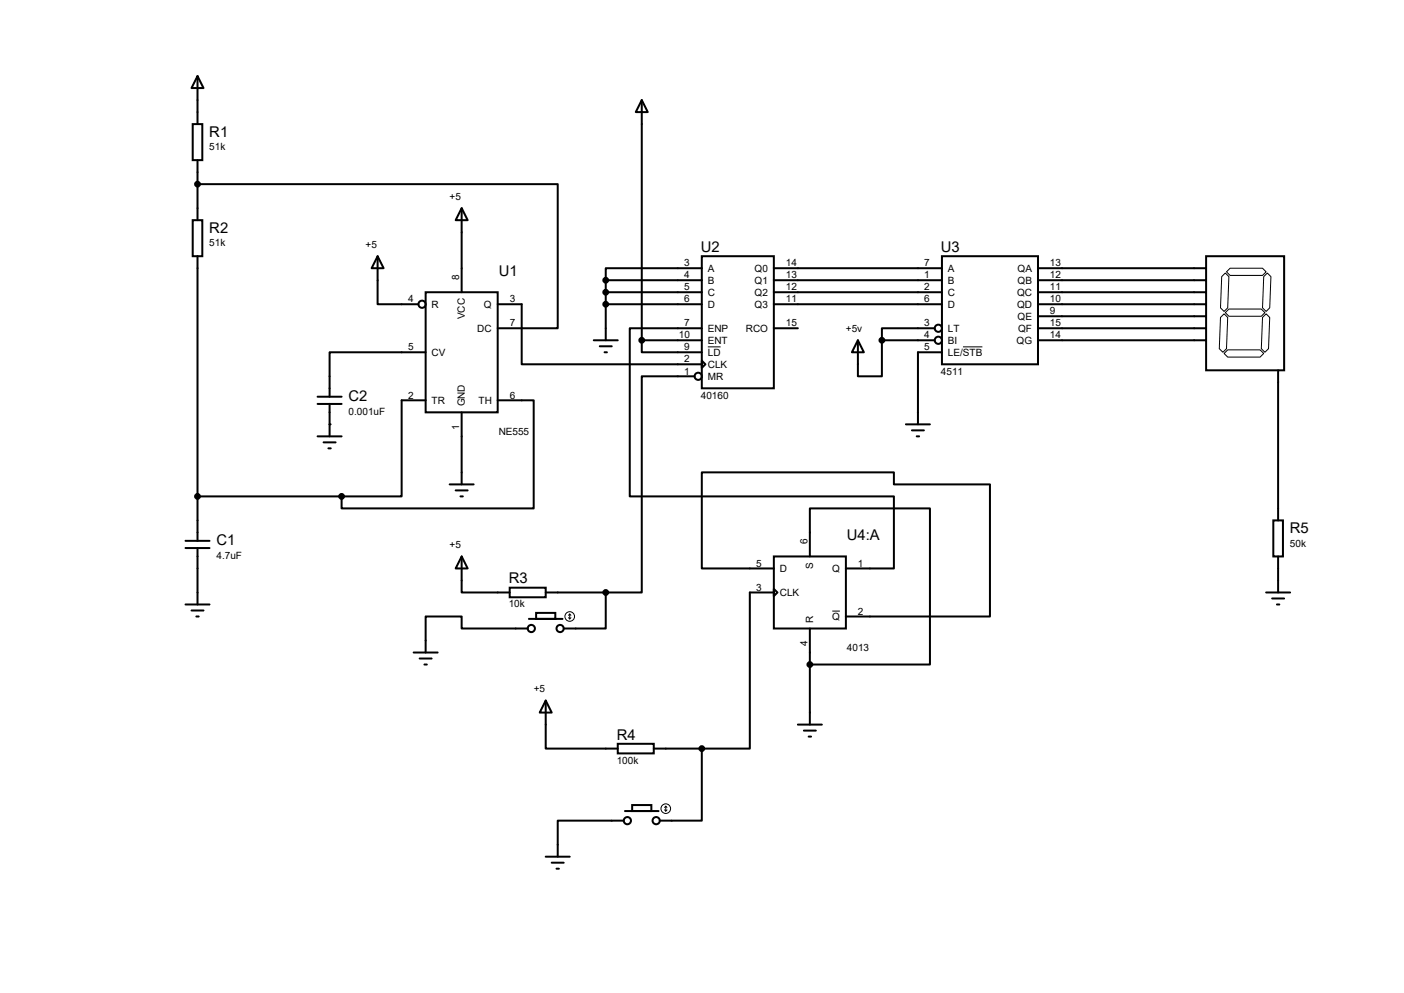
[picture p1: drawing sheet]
<svg xmlns="http://www.w3.org/2000/svg" width="297mm" height="210mm" viewBox="0 0 297 210" stroke-linecap="round" stroke-linejoin="round" font-family="sans-serif">
<g fill="none" stroke="#000" stroke-width=".42">
<path d="M41.8 16.1l1.3 2.5h-2.6zM41.8 16.1v10.1M40.8 26.2h2v7.7h-2zM41.8 38.9h76.2v30.5h-12.7M41.8 33.9v12.7M135.8 21.2l1.2 2.5h-2.5zM135.8 21.2v50.8M40.8 46.6h2v7.6h-2zM41.8 54.2v60.2M79.9 54.2l1.3 2.5h-2.6zM79.9 54.2v10.1h8.6M97.7 44l1.2 2.6h-2.5z"/>
<path d="M97.7 44v17.8M128.1 59.3h20.4M128.1 59.3v12.7M148.5 54.2h15.2v27.9h-15.2zM148.5 56.7h-20.4v2.6M163.7 56.7h35.6M163.7 59.3h35.6M199.3 54.2h20.3v22.8h-20.3zM219.6 56.7h35.5M219.6 59.3h35.5M255.1 54.2h16.6v24.1h-16.6zM90 61.8h15.3v25.4h-15.3z"/>
<path d="M90 74.5h-20.3v9.4M105.3 64.3h5.1v12.7h38.1M125.6 72h5.1M126.9 73.2h2.5M127.9 74.5h.5M128.1 61.8h20.4M128.1 64.3h20.4M135.8 72v2.5h12.7M135.8 72h12.7M146.9 79.6h-11.1v45.7h-7.7M148.5 76.3l.7 .7-.7 .8zM148.5 69.4h-15.3v35.6h55.9v15.2h-10.2"/>
<path d="M163.7 61.8h35.6M163.7 64.3h35.6M163.7 69.4h5.1M181.5 72l1.3 2.5h-2.6zM181.5 72v7.6h5.1v-7.6M186.6 72h11.1M197.7 69.4h-11.1v2.6M199.3 74.5h-5.1v15.2M219.6 61.8h35.5M219.6 64.3h35.5M219.6 66.9h35.5M219.6 69.4h35.5"/>
<path d="M219.6 72h35.5M270.4 78.3v31.8M67.2 92.3h5.1M67.2 85.4h5.1M67.2 83.9h5.1M68.5 93.6h2.5M69.5 94.8h.5M69.7 85.4v6.9M90 84.7h-5v20.3h-12.7M97.7 87.2v15.2M105.3 84.7h7.6v22.8h-40.6v-2.5M191.6 89.7h5.1"/>
<path d="M192.9 91h2.6M193.9 92.3h.5M39.2 115.9h5.1M39.2 114.4h5.1M41.8 115.9v11.9M41.8 105h30.5M95.1 102.4h5.1M96.4 103.7h2.5M97.4 105h.5M97.7 117.7l1.2 2.5h-2.5zM97.7 117.7v7.6h10.1M163.7 117.7h15.2v15.2h-15.2z"/>
<path d="M171.3 117.7v-10.2h25.4v33h-25.4M269.4 110.1h2v7.6h-2zM270.4 117.7v7.6M39.2 127.8h5.1M40.5 129.1h2.6M41.5 130.4h.5M87.5 138h5.1M88.8 139.3h2.5M107.8 124.3h7.6v2h-7.6zM111.6 132.9h-13.9v-2.5h-7.7v7.6M111.9 130.9h7.1M113.4 129.6h4.1v1.3h-4.1z"/>
<path d="M115.4 125.3h12.7M128.1 125.3v7.6h-8.8M163.7 124.5l.8 .8-.8 .8zM163.7 120.2h-15.2v-20.3h40.6v2.5h20.3v28h-30.5M163.7 125.3h-5.1v33h-10.1M171.3 132.9v20.3M267.8 125.3h5.1M269.1 126.6h2.6M270.1 127.8h.5M89.8 140.5h.5M115.4 148.2l1.3 2.5h-2.5zM115.4 148.2v10.1h15.3"/>
<path d="M130.7 157.3h7.6v2h-7.6zM138.3 158.3h10.2M148.5 158.3v15.3h-8.9M168.8 153.2h5.1M170.1 154.5h2.5M171.1 155.8h.5M132 173.6h-14v7.6M132.2 171.5h7.1M133.7 170.3h4.1v1.2h-4.1zM115.4 181.2h5.1M116.7 182.5h2.6M117.7 183.7h.5"/>
<circle cx="89.3" cy="64.3" r=".76"/>
<circle cx="147.7" cy="79.6" r=".76"/>
<circle cx="198.5" cy="69.4" r=".76"/>
<circle cx="198.5" cy="72" r=".76"/>
<circle cx="112.4" cy="132.9" r=".76"/>
<circle cx="118.5" cy="132.9" r=".76"/>
<circle cx="132.7" cy="173.6" r=".76"/>
<circle cx="138.8" cy="173.6" r=".76"/>
</g>
<circle cx="69.7" cy="89.7" r=".21" fill="#000"/>
<g fill="none" stroke="#000" stroke-width=".21">
<path d="M258.4 58.5l.8-.8 .8 .8-.3 6.6-.7 .8-.8-.8zM260.2 56.7h6.9l.7 .8-.7 .8h-6.9l-.7-.8zM267.3 58.5l.8-.8 .8 .8-.3 6.6-.8 .8-.7-.8zM149.7 73.4h2.7M203.7 73.4h4.1M259 74.8l.7-.8h6.9l.7 .8-.7 .7h-6.9zM259 66.4l.7 .7-.2 6.6-.8 .8-.8-.8 .3-6.6zM259.2 66.1l.8-.7h6.8l.8 .7-.8 .8h-6.8zM267.1 67.1l.7-.7 .8 .7-.2 6.6-.8 .8-.8-.8zM120.3 130.6l.2 .3M120.5 129.9v1M120.5 129.9l-.2 .2"/>
<path d="M120.5 129.9l.3 .2M120.8 130.6l-.3 .3M176.1 129.2h1.6M140.6 171.3l.2 .2M140.8 170.5v1M140.8 170.5l-.2 .3M140.8 170.5l.3 .3M141.1 171.3l-.3 .2"/>
<circle cx="120.5" cy="130.4" r="1.02"/>
<circle cx="140.8" cy="171" r="1.02"/>
</g>
<g fill="#000" stroke="#000" stroke-width=".42">
<circle cx="41.8" cy="38.9" r=".51"/>
<circle cx="128.1" cy="59.3" r=".51"/>
<circle cx="128.1" cy="61.8" r=".51"/>
<circle cx="128.1" cy="64.3" r=".51"/>
<circle cx="135.8" cy="72" r=".51"/>
<circle cx="186.6" cy="72" r=".51"/>
<circle cx="41.8" cy="105" r=".51"/>
<circle cx="72.3" cy="105" r=".51"/>
<circle cx="128.1" cy="125.3" r=".51"/>
<circle cx="148.5" cy="158.3" r=".51"/>
<circle cx="171.3" cy="140.5" r=".51"/>
</g>
<g font-size="3.1">
<text x="44.3" y="28.9">R1</text>
<text x="44.3" y="49.2">R2</text>
<text x="148.3" y="53.3">U2</text>
<text x="199.1" y="53.3">U3</text>
<text x="105.5" y="58.4">U1</text>
<text x="73.7" y="84.8">C2</text>
<text x="272.9" y="112.7">R5</text>
<text x="45.8" y="115.2">C1</text>
<text x="179.2" y="114.3">U4:A</text>
<text x="107.6" y="123.4">R3</text>
<text x="130.5" y="156.4">R4</text>
</g>
<g font-size="2.1">
<text x="44.3" y="31.8">51k</text>
<text x="95.1" y="42.2">+5</text>
<text x="44.3" y="52.1">51k</text>
<text x="77.3" y="52.4">+5</text>
<text x="97.2" y="59.3" transform="rotate(-90 97.2 59.3)">8</text>
<text x="144.7" y="56.3">3</text>
<text x="144.7" y="58.9">4</text>
<text x="149.7" y="57.5">A</text>
<text x="159.6" y="57.5">Q0</text>
<text x="166.2" y="56.3">14</text>
<text x="166.2" y="58.9">13</text>
<text x="195.5" y="56.3">7</text>
<text x="195.5" y="58.9">1</text>
<text x="200.5" y="57.5">A</text>
<text x="215.3" y="57.5">QA</text>
<text x="222.1" y="56.3">13</text>
<text x="222.1" y="58.9">12</text>
<text x="86.3" y="64">4</text>
<text x="91.3" y="65.1">R</text>
<text x="102.4" y="65.1">Q</text>
<text x="107.8" y="64">3</text>
<text x="144.7" y="61.4">5</text>
<text x="144.7" y="64">6</text>
<text x="149.7" y="60">B</text>
<text x="149.7" y="62.6">C</text>
<text x="149.7" y="65.1">D</text>
<text x="159.6" y="60">Q1</text>
<text x="159.6" y="62.6">Q2</text>
<text x="159.6" y="65.1">Q3</text>
<text x="166.2" y="61.4">12</text>
<text x="166.2" y="64">11</text>
<text x="195.5" y="61.4">2</text>
<text x="195.5" y="64">6</text>
<text x="200.5" y="60">B</text>
<text x="200.5" y="62.6">C</text>
<text x="200.5" y="65.1">D</text>
<text x="215.2" y="62.6">QC</text>
<text x="215.2" y="65.1">QD</text>
<text x="215.3" y="60">QB</text>
<text x="222.1" y="61.4">11</text>
<text x="222.1" y="64">10</text>
<text x="98.3" y="67.5" transform="rotate(-90 98.3 67.5)">VCC</text>
<text x="101" y="70.2">DC</text>
<text x="107.8" y="69">7</text>
<text x="143.6" y="71.6">10</text>
<text x="144.7" y="69">7</text>
<text x="149.7" y="70.2">ENP</text>
<text x="157.8" y="70.2">RCO</text>
<text x="166.2" y="69">15</text>
<text x="178.9" y="70.2">+5v</text>
<text x="195.5" y="69">3</text>
<text x="195.5" y="71.6">4</text>
<text x="200.5" y="70.2">LT</text>
<text x="215.3" y="67.6">QE</text>
<text x="215.4" y="70.2">QF</text>
<text x="222.1" y="66.5">9</text>
<text x="222.1" y="69">15</text>
<text x="222.1" y="71.6">14</text>
<text x="86.3" y="74.1">5</text>
<text x="91.3" y="75.3">CV</text>
<text x="144.7" y="74.1">9</text>
<text x="144.7" y="76.7">2</text>
<text x="149.7" y="72.7">ENT</text>
<text x="149.7" y="75.3">LD</text>
<text x="149.7" y="77.8">CLK</text>
<text x="195.5" y="74.1">5</text>
<text x="200.5" y="72.7">BI</text>
<text x="200.5" y="75.3">LE/STB</text>
<text x="215.1" y="72.7">QG</text>
<text x="144.7" y="79.2">1</text>
<text x="149.7" y="80.3">MR</text>
<text x="199.1" y="79.2">4511</text>
<text x="73.7" y="87.7">0.001uF</text>
<text x="86.3" y="84.3">2</text>
<text x="91.3" y="85.4">TR</text>
<text x="98.3" y="85.9" transform="rotate(-90 98.3 85.9)">GND</text>
<text x="101.2" y="85.4">TH</text>
<text x="107.8" y="84.3">6</text>
<text x="148.3" y="84.3">40160</text>
<text x="97.2" y="90.9" transform="rotate(-90 97.2 90.9)">1</text>
<text x="105.5" y="91.9">NE555</text>
<text x="45.8" y="118.2">4.7uF</text>
<text x="95.1" y="115.9">+5</text>
<text x="160" y="119.8">5</text>
<text x="170.8" y="115.1" transform="rotate(-90 170.8 115.1)">6</text>
<text x="181.5" y="119.8">1</text>
<text x="272.9" y="115.6">50k</text>
<text x="160" y="124.9">3</text>
<text x="165" y="121">D</text>
<text x="172" y="120.4" transform="rotate(-90 172 120.4)">S</text>
<text x="176" y="121">Q</text>
<text x="107.6" y="128.5">10k</text>
<text x="165" y="126.1">CLK</text>
<text x="172" y="131.7" transform="rotate(-90 172 131.7)">R</text>
<text x="176" y="131.1">Q</text>
<text x="181.5" y="130">2</text>
<text x="170.8" y="136.7" transform="rotate(-90 170.8 136.7)">4</text>
<text x="179.2" y="137.6">4013</text>
<text x="112.9" y="146.4">+5</text>
<text x="130.5" y="161.5">100k</text>
</g>
</svg>
